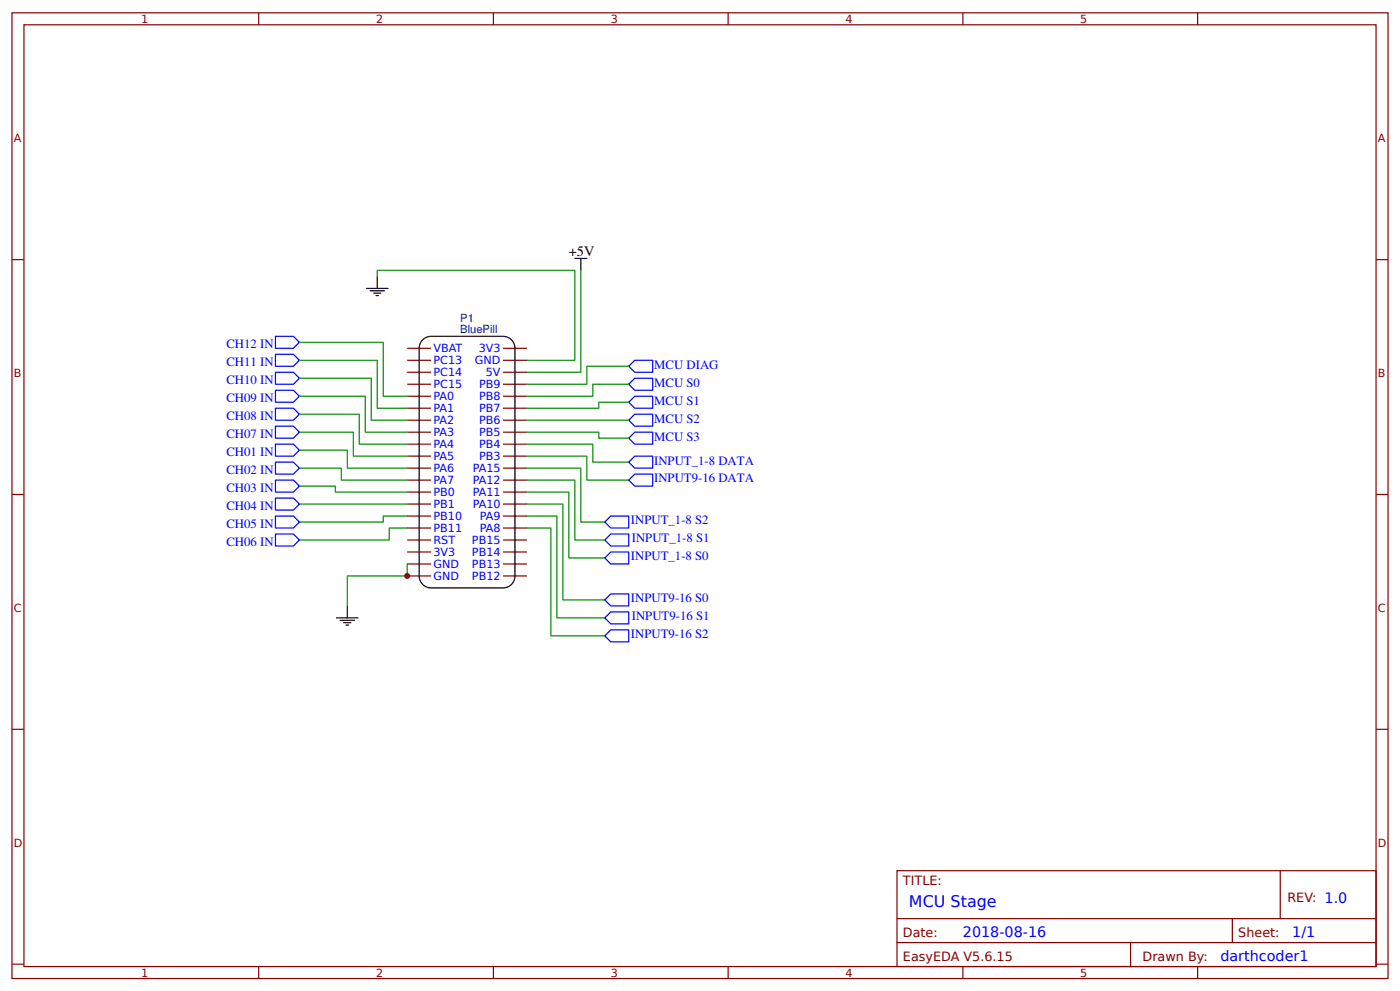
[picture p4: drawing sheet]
<svg xmlns="http://www.w3.org/2000/svg" width="309mm" height="219mm" viewBox="0 0 309 219" stroke-linecap="round" stroke-linejoin="round" font-family="sans-serif">
<g fill="none" stroke="#800" stroke-width=".26">
<path d="M2.6 2.8h304.1v213.3h-304.1zM5.3 5.5h298.7v207.9h-298.7zM57.1 2.8v2.7M109 2.8v2.7M160.9 2.8v2.7M212.7 2.8v2.7M264.6 2.8v2.7M2.6 57.3h2.7M304 57.3h2.7M90 76.9h5.2M90 79.6h5.2M111.1 76.9h5.3"/>
<path d="M111.1 79.6h5.3M90 82.2h5.2M90 84.9h5.2M90 87.5h5.2M90 90.1h5.2M90 92.8h5.2M90 95.4h5.2M90 98.1h5.2M111.1 82.2h5.3M111.1 84.9h5.3M111.1 87.5h5.3M111.1 90.1h5.3"/>
<path d="M111.1 92.8h5.3M111.1 95.4h5.3M111.1 98.1h5.3M2.6 109.2h2.7M90 100.7h5.2M90 103.4h5.2M90 106h5.2M90 108.7h5.2M90 111.3h5.2M90 114h5.2M90 116.6h5.2M90 119.2h5.2"/>
<path d="M111.1 100.7h5.3M111.1 103.4h5.3M111.1 106h5.3M111.1 108.7h5.3M111.1 111.3h5.3M111.1 114h5.3M111.1 116.6h5.3M111.1 119.2h5.3M304 109.2h2.7M90 121.9h5.2M90 124.5h5.2M90 127.2h5.2"/>
<path d="M111.1 121.9h5.3M111.1 124.5h5.3M111.1 127.2h5.3M2.6 161.1h2.7M304 161.1h2.7M198.2 192.3h105.8v21.1h-105.8zM282.8 192.3v10.6M2.6 212.9h2.7M57.1 213.4v2.7M109 213.4v2.7M160.9 213.4v2.7M198.2 202.9h105.8"/>
<path d="M198.2 208.1h105.8M212.7 213.4v2.7M249.8 208.1v5.3M264.6 213.4v2.7M272.3 202.9v5.2M304 212.9h2.7"/>
</g>
<g fill="none" stroke="#000" stroke-width=".26">
<path d="M127 57.1h2.6M128.3 57.1v2.6M81 63.7h4.7M81.8 64.2h3.1M82.5 64.7h1.6M83.1 65.3h.5M83.3 61v2.7M93.6 74.8l1-.5h.6h15.9a2.64 2.64 0 0 1 2.7 2.6v50.3a2.64 2.64 0 0 1-2.7 2.6h-15.9a2.64 2.64 0 0 1-2.6-2.6v-50.3a2.64 2.64 0 0 1 1-2.1zM74.3 136.4h4.8M75.1 137h3.2M75.9 137.5h1.6M76.5 138h.5"/>
<path d="M76.7 133.8v2.6"/>
</g>
<g fill="none" stroke="#080" stroke-width=".26">
<path d="M128.3 59.7v22.5h-11.9M66.1 75.6h18.6v11.9h5.3M66.1 79.6h17.2v10.5h6.7M83.3 61v-1.3h43.7v19.9h-10.6M66.1 83.5h15.9v9.3h8M66.1 87.5h14.6v7.9h9.3M66.1 91.5h13.3v6.6h10.6M66.1 95.4h12v5.3h11.9M66.1 99.4h10.6v4h13.3M116.4 95.4h15.9v1.4h6.6M116.4 98.1h14.6v3.9h7.9M116.4 92.8h22.5"/>
<path d="M138.9 80.9h-9.3v4h-13.2M138.9 84.9h-7.9v2.6h-14.6M138.9 88.8h-6.6v1.3h-15.9M66.1 103.4h9.3v2.6h14.6M66.1 107.3h8v1.4h15.9M66.1 111.3h23.9M90 114h-5.3v1.3h-18.6M90 116.6h-4v2.6h-19.9M116.4 100.7h13.2v5.3h9.3M116.4 111.3h8v21.2h9.2M116.4 114h6.6v22.4h10.6M116.4 116.6h5.3v23.8h11.9"/>
<path d="M116.4 103.4h11.9v11.9h5.3M116.4 106h10.6v13.2h6.6M116.4 108.7h9.3v14.5h7.9M90 124.5v2.7h-13.3v6.6"/>
</g>
<g fill="none" stroke="#00f" stroke-width=".26">
<path d="M60.9 74.3h3.9l1.3 1.3-1.3 1.3h-3.9zM60.9 78.2h3.9l1.3 1.4-1.3 1.3h-3.9zM60.9 82.2h3.9l1.3 1.3-1.3 1.4h-3.9zM60.9 86.2h3.9l1.3 1.3-1.3 1.3h-3.9zM60.9 90.1h3.9l1.3 1.4-1.3 1.3h-3.9zM60.9 94.1h3.9l1.3 1.3-1.3 1.4h-3.9zM60.9 98.1h3.9l1.3 1.3-1.3 1.3h-3.9zM138.9 80.9l1.3-1.3h4v2.6h-4zM138.9 84.9l1.3-1.4h4v2.7h-4zM138.9 88.8l1.3-1.3h4v2.6h-4zM140.2 91.5h4v2.6h-4l-1.3-1.3zM140.2 95.4h4v2.7h-4l-1.3-1.3z"/>
<path d="M60.9 102h3.9l1.3 1.4-1.3 1.3h-3.9zM60.9 106h3.9l1.3 1.3-1.3 1.4h-3.9zM60.9 110h3.9l1.3 1.3-1.3 1.3h-3.9zM60.9 114h3.9l1.3 1.3-1.3 1.3h-3.9zM60.9 117.9h3.9l1.3 1.3-1.3 1.4h-3.9zM133.6 119.2l1.3-1.3h4v2.7h-4zM133.6 115.3l1.3-1.3h4v2.6h-4zM138.9 102l1.3-1.3h4v2.7h-4zM138.9 106l1.3-1.3h4v2.6h-4zM133.6 123.2l1.3-1.3h4v2.6h-4zM133.6 132.5l1.3-1.3h4v2.6h-4zM133.6 136.4l1.3-1.3h4v2.7h-4z"/>
<path d="M133.6 140.4l1.3-1.3h4v2.6h-4z"/>
</g>
<circle cx="90" cy="127.2" r=".66" fill="#c00"/>
<text font-size="3.5" fill="#00f" x="200.8" y="200.2">MCU Stage</text>
<text font-size="3.2" x="125.7" y="56.5">+5V</text>
<g font-size="3.2" fill="#00f">
<text x="212.7" y="206.8">2018-08-16</text>
<text x="285.5" y="206.8">1/1</text>
<text x="269.6" y="212.1">darthcoder1</text>
</g>
<g font-size="2.8" fill="#00f">
<text x="50" y="76.9">CH12 IN</text>
<text x="50" y="80.8">CH11 IN</text>
<text x="144.5" y="81.4">MCU DIAG</text>
<text x="50" y="84.8">CH10 IN</text>
<text x="50" y="88.8">CH09 IN</text>
<text x="144.5" y="85.4">MCU S0</text>
<text x="144.5" y="89.3">MCU S1</text>
<text x="50" y="92.7">CH08 IN</text>
<text x="144.5" y="93.3">MCU S2</text>
<text x="50" y="96.7">CH07 IN</text>
<text x="50" y="100.7">CH01 IN</text>
<text x="144.5" y="97.3">MCU S3</text>
<text x="50" y="104.7">CH02 IN</text>
<text x="144.5" y="102.6">INPUT_1-8 DATA</text>
<text x="144.5" y="106.5">INPUT9-16 DATA</text>
<text x="50" y="108.6">CH03 IN</text>
<text x="50" y="112.6">CH04 IN</text>
<text x="50" y="116.6">CH05 IN</text>
<text x="139.4" y="115.8">INPUT_1-8 S2</text>
<text x="139.6" y="119.8">INPUT_1-8 S1</text>
<text x="50" y="120.5">CH06 IN</text>
<text x="139.4" y="123.7">INPUT_1-8 S0</text>
<text x="139.4" y="133">INPUT9-16 S0</text>
<text x="139.6" y="137">INPUT9-16 S1</text>
<text x="139.4" y="140.9">INPUT9-16 S2</text>
</g>
<g font-size="2.8" fill="#800">
<text x="199.5" y="195.4">TITLE:</text>
<text x="284.4" y="199.2">REV: 1.0</text>
<text x="199.5" y="206.8">Date:</text>
<text x="273.6" y="206.8">Sheet:</text>
<text x="199.5" y="212.1">EasyEDA V5.6.15</text>
<text x="252.4" y="212.1">Drawn By:</text>
</g>
<g font-size="2.5" fill="#800">
<text x="31.2" y="5.1">1</text>
<text x="83.1" y="5.1">2</text>
<text x="134.9" y="5.1">3</text>
<text x="186.8" y="5.1">4</text>
<text x="238.7" y="5.1">5</text>
<text x="3" y="31.4">A</text>
<text x="304.4" y="31.4">A</text>
<text x="3" y="83.3">B</text>
<text x="304.4" y="83.3">B</text>
<text x="3" y="135.1">C</text>
<text x="304.4" y="135.1">C</text>
<text x="3" y="187">D</text>
<text x="304.4" y="187">D</text>
<text x="31.2" y="215.7">1</text>
<text x="83.1" y="215.7">2</text>
<text x="134.9" y="215.7">3</text>
<text x="186.8" y="215.7">4</text>
<text x="238.7" y="215.7">5</text>
</g>
<g font-size="2.5" fill="#000080">
<text x="101.7" y="71.1">P1</text>
<text x="101.7" y="73.5">BluePill</text>
</g>
<g font-size="2.5" fill="#00f">
<text x="95.8" y="77.7">VBAT</text>
<text x="105.8" y="77.7">3V3</text>
<text x="95.8" y="80.4">PC13</text>
<text x="95.8" y="83">PC14</text>
<text x="104.9" y="80.4">GND</text>
<text x="107.3" y="83">5V</text>
<text x="95.8" y="85.6">PC15</text>
<text x="95.8" y="88.3">PA0</text>
<text x="105.8" y="85.6">PB9</text>
<text x="105.8" y="88.3">PB8</text>
<text x="95.8" y="90.9">PA1</text>
<text x="95.8" y="93.6">PA2</text>
<text x="105.8" y="90.9">PB7</text>
<text x="105.8" y="93.6">PB6</text>
<text x="95.8" y="96.2">PA3</text>
<text x="95.8" y="98.9">PA4</text>
<text x="95.8" y="101.5">PA5</text>
<text x="105.8" y="96.2">PB5</text>
<text x="105.8" y="98.9">PB4</text>
<text x="105.8" y="101.5">PB3</text>
<text x="95.8" y="104.2">PA6</text>
<text x="95.8" y="106.8">PA7</text>
<text x="104.4" y="104.2">PA15</text>
<text x="104.4" y="106.8">PA12</text>
<text x="95.8" y="109.5">PB0</text>
<text x="95.8" y="112.1">PB1</text>
<text x="104.4" y="109.5">PA11</text>
<text x="104.4" y="112.1">PA10</text>
<text x="95.8" y="114.7">PB10</text>
<text x="95.8" y="117.4">PB11</text>
<text x="106" y="114.7">PA9</text>
<text x="106" y="117.4">PA8</text>
<text x="95.8" y="120">RST</text>
<text x="95.8" y="122.7">3V3</text>
<text x="95.8" y="125.3">GND</text>
<text x="104.3" y="120">PB15</text>
<text x="104.3" y="122.7">PB14</text>
<text x="104.3" y="125.3">PB13</text>
<text x="95.8" y="128">GND</text>
<text x="104.3" y="128">PB12</text>
</g>
</svg>
